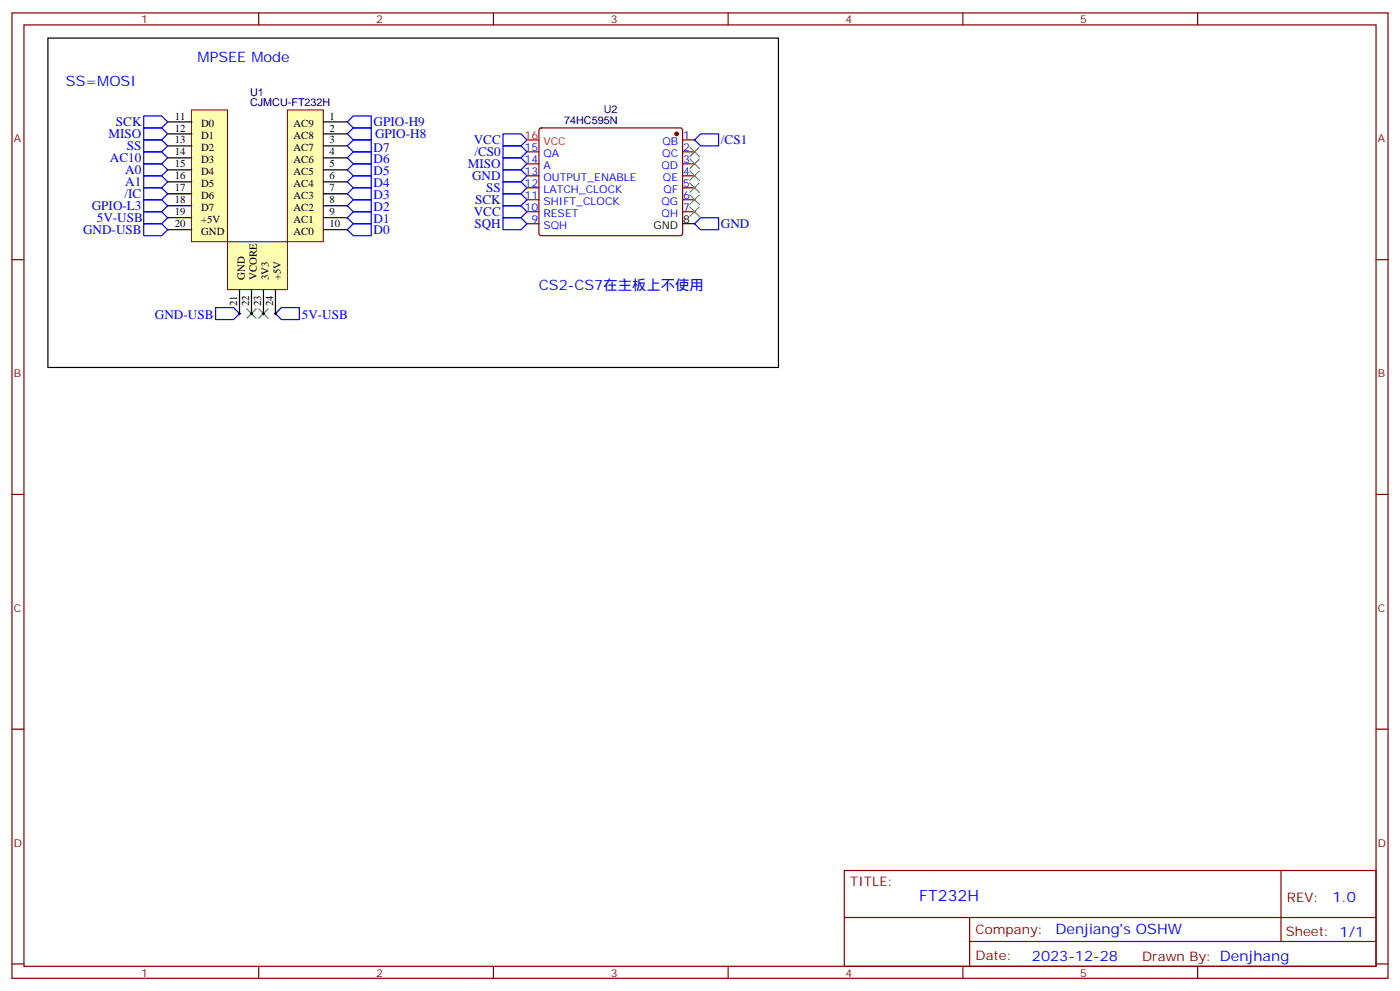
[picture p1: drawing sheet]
<svg xmlns="http://www.w3.org/2000/svg" width="412mm" height="292mm" viewBox="0 0 412 292" stroke-linecap="round" stroke-linejoin="round" font-family="sans-serif">
<g fill="none" stroke="#870000" stroke-width=".35">
<path d="M3.5 3.8h405.4v284.3h-405.4zM7.1 7.3h398.2v277.3h-398.2zM76.2 3.8v3.5M145.3 3.8v3.5M214.5 3.8v3.5M283.6 3.8v3.5M352.8 3.8v3.5M159 37.9l.5-.2h40.9l.5 .2 .2 .5-.1 30.6-.6 .4h-41.2l-.5-.7v-30.3zM155.2 44.7h3.5M155.2 48.3h3.5M155.2 51.8h3.5M155.2 55.3h3.5"/>
<path d="M155.2 58.8h3.5M201.1 41.2h3.5M201.1 44.7h3.5M201.1 48.3h3.5M201.1 51.8h3.5M201.1 55.3h3.5M201.1 58.8h3.5M3.5 76.5h3.6M155.2 62.4h3.5M155.2 65.9h3.5M201.1 62.4h3.5M405.3 76.5h3.6"/>
<path d="M3.5 145.6h3.6M405.3 145.6h3.6M3.5 214.8h3.6M405.3 214.8h3.6M248.7 256.4h156.6v28.2h-156.6zM377.3 256.4v20.9M248.7 270.2h156.5M285.6 277.3h119.6M285.6 270.2v14.2M3.5 283.9h3.6M76.2 284.6v3.5M145.3 284.6v3.5"/>
<path d="M214.5 284.6v3.5M283.6 284.6v3.5M352.8 284.6v3.5M405.3 283.9h3.6"/>
</g>
<g fill="none" stroke="#00f" stroke-width=".35">
<path d="M42.3 37.7h5.3l1.8 1.7-1.8 1.8h-5.3zM42.3 34.1h5.3l1.8 1.8-1.8 1.8h-5.3zM104.1 37.7h5.3v3.5h-5.3l-1.8-1.8zM104.1 34.1h5.3v3.6h-5.3l-1.8-1.8zM148.2 39.4h5.3l1.7 1.8-1.7 1.8h-5.3zM206.4 39.4h5.3v3.6h-5.3l-1.8-1.8zM42.3 41.2h5.3l1.8 1.8-1.8 1.7h-5.3zM42.3 48.3h5.3l1.8 1.7-1.8 1.8h-5.3zM42.3 51.8h5.3l1.8 1.8-1.8 1.7h-5.3zM42.3 55.3h5.3l1.8 1.8-1.8 1.7h-5.3zM42.3 44.7h5.3l1.8 1.8-1.8 1.8h-5.3zM42.3 58.8h5.3l1.8 1.8-1.8 1.8h-5.3z"/>
<path d="M102.3 57.1l1.8-1.8h5.3v3.5h-5.3zM102.3 53.6l1.8-1.8h5.3v3.5h-5.3zM102.3 50l1.8-1.7h5.3v3.5h-5.3zM102.3 46.5l1.8-1.8h5.3v3.6h-5.3zM102.3 43l1.8-1.8h5.3v3.5h-5.3zM148.2 46.5h5.3l1.7 1.8-1.7 1.7h-5.3zM148.2 50h5.3l1.7 1.8-1.7 1.8h-5.3zM148.2 53.6h5.3l1.7 1.7-1.7 1.8h-5.3zM148.2 57.1h5.3l1.7 1.7-1.7 1.8h-5.3zM148.2 43h5.3l1.7 1.7-1.7 1.8h-5.3zM42.3 65.9h5.3l1.8 1.8-1.8 1.7h-5.3zM42.3 62.4h5.3l1.8 1.7-1.8 1.8h-5.3z"/>
<path d="M102.3 64.1l1.8-1.7h5.3v3.5h-5.3zM102.3 60.6l1.8-1.8h5.3v3.6h-5.3zM104.1 65.9h5.3v3.5h-5.3l-1.8-1.7zM148.2 60.6h5.3l1.7 1.8-1.7 1.7h-5.3zM148.2 64.1h5.3l1.7 1.8-1.7 1.8h-5.3zM206.4 64.1h5.3v3.6h-5.3l-1.8-1.8zM63.5 90.6h5.3l1.8 1.8-1.8 1.7h-5.3zM81.1 92.4l1.8-1.8h5.3v3.5h-5.3z"/>
</g>
<circle cx="199.3" cy="39.4" r=".53" fill="#870000" stroke="#870000" stroke-width=".35"/>
<path d="M14.1 11.2h215.2v97h-215.2zM201.1 65.9h3.5" fill="none" stroke="#000" stroke-width=".35"/>
<path d="M155.2 41.2h3.5" fill="none" stroke="#f00" stroke-width=".35"/>
<g fill="none" stroke="#3c3" stroke-width=".35">
<path d="M203.2 43.3l2.8 2.8M203.2 46.8l2.8 2.9M203.2 50.4l2.8 2.8M203.2 53.9l2.8 2.8M203.2 57.4l2.8 2.9M206 43.3l-2.8 2.8M206 46.8l-2.8 2.9M206 50.4l-2.8 2.8M206 53.9l-2.8 2.8M206 57.4l-2.8 2.9M203.2 61l2.8 2.8M206 61l-2.8 2.8"/>
<path d="M72.7 90.9l2.8 2.9M75.5 90.9l-2.8 2.9M76.2 90.9l2.8 2.9M79 90.9l-2.8 2.9"/>
</g>
<path d="M67 71.2h17.7v14.1h-17.7z" fill="#ffffb0" stroke="#800000" stroke-width=".29"/>
<path d="M70.6 85.3v7.1M74.1 85.3v7.1M77.6 85.3v7.1M81.1 85.3v7.1" fill="none" stroke="#000" stroke-width=".35"/>
<path d="M56.4 32.4h10.6v38.8h-10.6z" fill="#ffffb0" stroke="#800000" stroke-width=".29"/>
<path d="M49.4 35.9h7M49.4 39.4h7M49.4 43h7M49.4 46.5h7M49.4 50h7M49.4 53.6h7M49.4 57.1h7M49.4 60.6h7M49.4 64.1h7M49.4 67.7h7" fill="none" stroke="#000" stroke-width=".35"/>
<path d="M84.7 32.4h10.5v38.8h-10.5z" fill="#ffffb0" stroke="#800000" stroke-width=".29"/>
<path d="M95.2 35.9h7.1M95.2 39.4h7.1M95.2 43h7.1M95.2 46.5h7.1M95.2 50h7.1M95.2 53.6h7.1M95.2 57.1h7.1M95.2 60.6h7.1M95.2 64.1h7.1M95.2 67.7h7.1" fill="none" stroke="#000" stroke-width=".35"/>
<g fill="#000" stroke="#000" stroke-width=".35">
<path d="M70.2 92.4h.7zM70.6 92v.7z"/>
<path d="M73.7 92.4h.7zM74.1 92v.7z"/>
<path d="M77.3 92.4h.7zM77.6 92v.7z"/>
<path d="M80.8 92.4h.7zM81.1 92v.7z"/>
</g>
<text font-size="4.6" fill="#00f" x="270.8" y="265.4">FT232H</text>
<g font-size="4.2" fill="#00f">
<text x="58.2" y="18.3">MPSEE Mode</text>
<text x="19.4" y="25.3">SS=MOSI</text>
<text x="158.7" y="85.3">CS2-CS7在主板上不使用</text>
<text x="392.5" y="265.7">1.0</text>
<text x="310.9" y="275.2">Denjiang's OSHW</text>
<text x="304" y="283">2023-12-28</text>
</g>
<g font-size="3.9" fill="#00f">
<text x="32" y="40.7">MISO</text>
<text x="34.1" y="37.2">SCK</text>
<text x="110.1" y="37.1">GPIO-H9</text>
<text x="110.5" y="40.7">GPIO-H8</text>
<text x="32.4" y="47.7">AC10</text>
<text x="37.4" y="44.2">SS</text>
<text x="110.1" y="44.6">D7</text>
<text x="139.5" y="42.5">VCC</text>
<text x="139.7" y="46">/CS0</text>
<text x="212.4" y="42.4">/CS1</text>
<text x="36.9" y="51.3">A0</text>
<text x="110.1" y="51.7">D5</text>
<text x="110.1" y="48.2">D6</text>
<text x="137.8" y="49.5">MISO</text>
<text x="139.1" y="53">GND</text>
<text x="36.7" y="58.3">/IC</text>
<text x="36.9" y="54.8">A1</text>
<text x="110.1" y="58.7">D3</text>
<text x="110.1" y="55.2">D4</text>
<text x="143.2" y="56.6">SS</text>
<text x="27" y="61.9">GPIO-L3</text>
<text x="28.5" y="65.4">5V-USB</text>
<text x="110.1" y="65.8">D1</text>
<text x="110.1" y="62.3">D2</text>
<text x="139.5" y="63.6">VCC</text>
<text x="140" y="60.1">SCK</text>
<text x="24.5" y="68.9">GND-USB</text>
<text x="110.1" y="68.9">D0</text>
<text x="139.7" y="67.2">SQH</text>
<text x="212.4" y="67.2">GND</text>
<text x="45.6" y="93.9">GND-USB</text>
<text x="88.9" y="93.9">5V-USB</text>
</g>
<g font-size="3.9" fill="#800">
<text x="250.5" y="261">TITLE:</text>
<text x="379.1" y="265.7">REV:</text>
<text x="287.4" y="275.2">Company:</text>
<text x="378.7" y="275.8">Sheet: 1/1</text>
<text x="287.4" y="282.9">Date:</text>
<text x="336.4" y="282.9">Drawn By: Denjhang</text>
</g>
<g font-size="3.2" fill="#800">
<text x="41.6" y="6.8">1</text>
<text x="110.8" y="6.8">2</text>
<text x="179.9" y="6.8">3</text>
<text x="249.1" y="6.8">4</text>
<text x="318.2" y="6.8">5</text>
<text x="4.1" y="41.9">A</text>
<text x="405.9" y="41.9">A</text>
<text x="4.1" y="111.1">B</text>
<text x="405.9" y="111.1">B</text>
<text x="4.1" y="180.2">C</text>
<text x="405.9" y="180.2">C</text>
<text x="4.1" y="249.3">D</text>
<text x="405.9" y="249.3">D</text>
<text x="41.6" y="287.6">1</text>
<text x="110.8" y="287.6">2</text>
<text x="179.9" y="287.6">3</text>
<text x="249.1" y="287.6">4</text>
<text x="318.2" y="287.6">5</text>
</g>
<g font-size="3.2" fill="#000080">
<text x="73.7" y="28.2">U1</text>
<text x="73.7" y="31.3">CJMCU-FT232H</text>
<text x="177.8" y="33.2">U2</text>
<text x="166.2" y="36.5">74HC595N</text>
</g>
<g font-size="3.2">
<text x="51.5" y="35.2">11</text>
<text x="97" y="35.2">1</text>
<text x="51.5" y="38.7">12</text>
<text x="59.3" y="37.5">D0</text>
<text x="59.3" y="41">D1</text>
<text x="86.5" y="37.5">AC9</text>
<text x="86.5" y="41">AC8</text>
<text x="97" y="38.7">2</text>
<text x="51.5" y="42.3">13</text>
<text x="51.5" y="45.8">14</text>
<text x="59.3" y="44.6">D2</text>
<text x="86.5" y="44.6">AC7</text>
<text x="97" y="42.3">3</text>
<text x="97" y="45.8">4</text>
<text x="51.5" y="49.3">15</text>
<text x="51.5" y="52.8">16</text>
<text x="59.3" y="48.1">D3</text>
<text x="59.3" y="51.6">D4</text>
<text x="86.5" y="48.1">AC6</text>
<text x="86.5" y="51.6">AC5</text>
<text x="97" y="49.3">5</text>
<text x="97" y="52.8">6</text>
<text x="51.5" y="56.4">17</text>
<text x="51.5" y="59.9">18</text>
<text x="59.3" y="55.1">D5</text>
<text x="59.3" y="58.7">D6</text>
<text x="86.5" y="55.1">AC4</text>
<text x="86.5" y="58.7">AC3</text>
<text x="97" y="56.4">7</text>
<text x="97" y="59.9">8</text>
<text x="51.5" y="63.4">19</text>
<text x="59.3" y="62.2">D7</text>
<text x="59.3" y="65.7">+5V</text>
<text x="86.5" y="62.2">AC2</text>
<text x="86.5" y="65.7">AC1</text>
<text x="97" y="63.4">9</text>
<text x="201.3" y="65.5">8</text>
<text x="51.5" y="67">20</text>
<text x="59.3" y="69.3">GND</text>
<text x="86.5" y="69.3">AC0</text>
<text x="97" y="67">10</text>
<text x="192.5" y="67.3">GND</text>
<text x="72.1" y="82.5" transform="rotate(-90 72.1 82.5)">GND</text>
<text x="75.7" y="82.5" transform="rotate(-90 75.7 82.5)">VCORE</text>
<text x="79.2" y="82.5" transform="rotate(-90 79.2 82.5)">3V3</text>
<text x="82.7" y="82.5" transform="rotate(-90 82.7 82.5)">+5V</text>
<text x="69.8" y="90.2" transform="rotate(-90 69.8 90.2)">21</text>
<text x="73.4" y="90.2" transform="rotate(-90 73.4 90.2)">22</text>
<text x="76.9" y="90.2" transform="rotate(-90 76.9 90.2)">23</text>
<text x="80.4" y="90.2" transform="rotate(-90 80.4 90.2)">24</text>
</g>
<g font-size="3.2" fill="#f00">
<text x="154.5" y="40.9">16</text>
<text x="160.1" y="42.6">VCC</text>
</g>
<g font-size="3.2" fill="#00f">
<text x="201.3" y="40.9">1</text>
<text x="154.5" y="47.9">14</text>
<text x="154.5" y="44.4">15</text>
<text x="160.1" y="46.1">QA</text>
<text x="195.1" y="46.1">QC</text>
<text x="195.1" y="42.6">QB</text>
<text x="201.3" y="44.4">2</text>
<text x="201.3" y="47.9">3</text>
<text x="154.5" y="51.4">13</text>
<text x="160.1" y="53.2">OUTPUT_ENABLE</text>
<text x="160.1" y="49.7">A</text>
<text x="194.8" y="49.7">QD</text>
<text x="195.3" y="53.2">QE</text>
<text x="201.3" y="51.4">4</text>
<text x="154.5" y="58.5">11</text>
<text x="154.5" y="55">12</text>
<text x="160.1" y="56.7">LATCH_CLOCK</text>
<text x="195.5" y="56.7">QF</text>
<text x="201.3" y="55">5</text>
<text x="201.3" y="58.5">6</text>
<text x="154.5" y="62">10</text>
<text x="156.6" y="65.5">9</text>
<text x="160.1" y="63.8">RESET</text>
<text x="160.1" y="60.3">SHIFT_CLOCK</text>
<text x="194.8" y="60.3">QG</text>
<text x="194.9" y="63.8">QH</text>
<text x="201.3" y="62">7</text>
<text x="160.1" y="67.3">SQH</text>
</g>
</svg>
